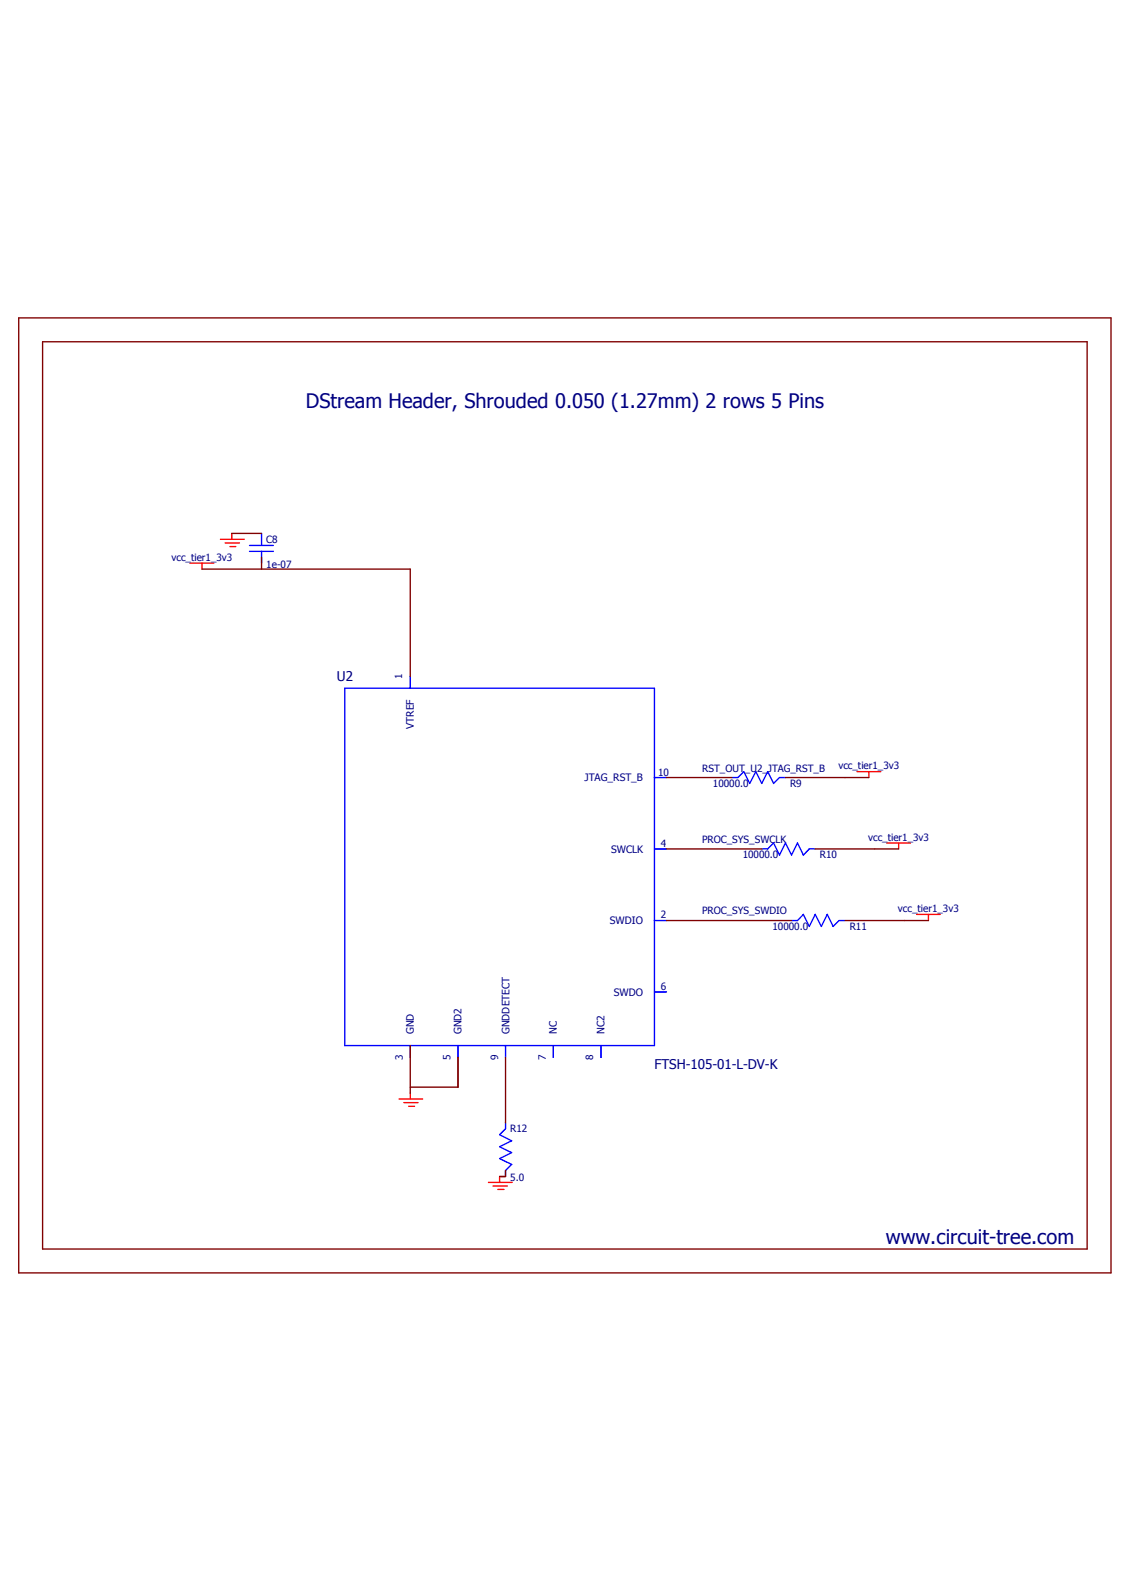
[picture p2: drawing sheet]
<svg xmlns="http://www.w3.org/2000/svg" width="210mm" height="297mm" viewBox="0 0 210 297" stroke-linecap="round" stroke-linejoin="round" font-family="sans-serif">
<path d="M3 59.1l204 178.4M207 59.1l-204 178.4" fill="none" stroke="#fff" stroke-width=".19"/>
<g fill="none" stroke="#f00" stroke-width=".25">
<path d="M43.1 99.3v1.1M35.4 104.9h4.4M37.6 104.9v1.1M41 100.4h4.5M41.9 101.1h2.7M42.8 101.8h1.1M159.6 143.7h4.4M161.8 143.7v1.1M165.1 157h4.4M167.3 157v1.1M170.6 170.3h4.4M172.8 170.3v1.1"/>
<path d="M74.3 204.6h4.4M75.2 205.3h2.6M76.1 206h1.1M76.4 203.5v1.1M93 219.1v1.1M90.9 220.2h4.4M91.8 220.9h2.7M92.7 221.5h1.1"/>
</g>
<g fill="none" stroke="#800000" stroke-width=".25">
<path d="M3.5 59.2h203.3v177.8h-203.3zM7.9 63.6h194.5v169h-194.5zM43.1 99.3h5.6M37.6 106h38.8v19.9M48.7 103.8v2.2M124.1 158.1h17.7M124.1 144.8h12.2M146.2 144.8h15.6M151.8 158.1h15.5M124.1 171.4h23.3M157.3 171.4h15.5M76.4 194.7v8.8"/>
<path d="M85.3 196.9v5.5h-8.9M94.1 196.9v12.2M94.1 218v1.1h-1.1"/>
</g>
<g fill="none" stroke="#00f" stroke-width=".25">
<path d="M48.7 99.3v2.3M46.5 101.6h4.4M46.5 102.7h4.4M48.7 102.7v2.2M64.2 128.2h57.6v66.5h-57.6zM76.4 125.9v2.3M121.8 158.1h2.3M121.8 144.8h2.3M136.3 144.8h1.1l1.1-1.1 1.1 2.2 1.1-2.2 1.1 2.2 1.1-2.2 1.1 2.2 1.1-1.1h1.1M141.8 158.1h1.1l1.1-1.1 1.1 2.2 1.1-2.2 1.2 2.2 1.1-2.2 1.1 2.2 1.1-1.1h1.1M121.8 171.4h2.3M147.4 171.4h1.1l1.1-1.1 1.1 2.2 1.1-2.2 1.1 2.2 1.1-2.2 1.1 2.2 1.1-1.1h1.1"/>
<path d="M76.4 194.7v2.2M85.3 194.7v2.2M94.1 194.7v2.2M103 194.7v2.2M111.9 194.7v2.2M121.8 184.7h2.3M94.1 209.1v1.1l-1.1 1.1 2.3 1.1-2.3 1.1 2.3 1.1-2.3 1.1 2.3 1.1-1.2 1.2v1.1"/>
</g>
<path d="M76.4 125.9v2.3M121.8 144.8h2.3M121.8 158.1h2.3M121.8 171.4h2.3M76.4 194.7v2.2M85.3 194.7v2.2M94.1 194.7v2.2M103 194.7v2.2M111.9 194.7v2.2M121.8 184.7h2.3" fill="none" stroke="#00f" stroke-width=".19"/>
<g font-size="3.7" fill="#000080">
<text x="56.9" y="76">DStream Header, Shrouded 0.050 (1.27mm) 2 rows 5 Pins</text>
<text x="164.9" y="231.7">www.circuit-tree.com</text>
</g>
<g font-size="2.5" fill="#000080">
<text x="62.7" y="126.8">U2</text>
<text x="121.8" y="199.1">FTSH-105-01-L-DV-K</text>
</g>
<g font-size="1.9" fill="#000080">
<text x="49.6" y="101.1">C8</text>
<text x="31.9" y="104.4">vcc_tier1_3v3</text>
<text x="49.6" y="105.8">1e-07</text>
<text x="74.9" y="126.5" transform="rotate(-90 74.9 126.5)">1</text>
<text x="77.1" y="135.7" transform="rotate(-90 77.1 135.7)">VTREF</text>
<text x="130.7" y="143.7">RST_OUT_U2_JTAG_RST_B</text>
<text x="156.1" y="143.2">vcc_tier1_3v3</text>
<text x="108.8" y="145.5">JTAG_RST_B</text>
<text x="122.5" y="144.4">10</text>
<text x="132.7" y="146.6">10000.0</text>
<text x="147.1" y="146.6">R9</text>
<text x="113.8" y="158.8">SWCLK</text>
<text x="123" y="157.7">4</text>
<text x="130.7" y="157">PROC_SYS_SWCLK</text>
<text x="138.3" y="159.9">10000.0</text>
<text x="152.7" y="159.9">R10</text>
<text x="161.6" y="156.5">vcc_tier1_3v3</text>
<text x="113.5" y="172.1">SWDIO</text>
<text x="123" y="171">2</text>
<text x="130.7" y="170.3">PROC_SYS_SWDIO</text>
<text x="143.8" y="173.2">10000.0</text>
<text x="158.2" y="173.2">R11</text>
<text x="167.2" y="169.8">vcc_tier1_3v3</text>
<text x="114.3" y="185.4">SWDO</text>
<text x="123" y="184.3">6</text>
<text x="75" y="197.4" transform="rotate(-90 75 197.4)">3</text>
<text x="77.1" y="192.6" transform="rotate(-90 77.1 192.6)">GND</text>
<text x="83.9" y="197.4" transform="rotate(-90 83.9 197.4)">5</text>
<text x="85.9" y="192.6" transform="rotate(-90 85.9 192.6)">GND2</text>
<text x="92.7" y="197.4" transform="rotate(-90 92.7 197.4)">9</text>
<text x="94.8" y="192.6" transform="rotate(-90 94.8 192.6)">GNDDETECT</text>
<text x="101.6" y="197.4" transform="rotate(-90 101.6 197.4)">7</text>
<text x="103.7" y="192.6" transform="rotate(-90 103.7 192.6)">NC</text>
<text x="110.5" y="197.4" transform="rotate(-90 110.5 197.4)">8</text>
<text x="112.6" y="192.6" transform="rotate(-90 112.6 192.6)">NC2</text>
<text x="95" y="210.9">R12</text>
<text x="95" y="220">5.0</text>
</g>
</svg>
